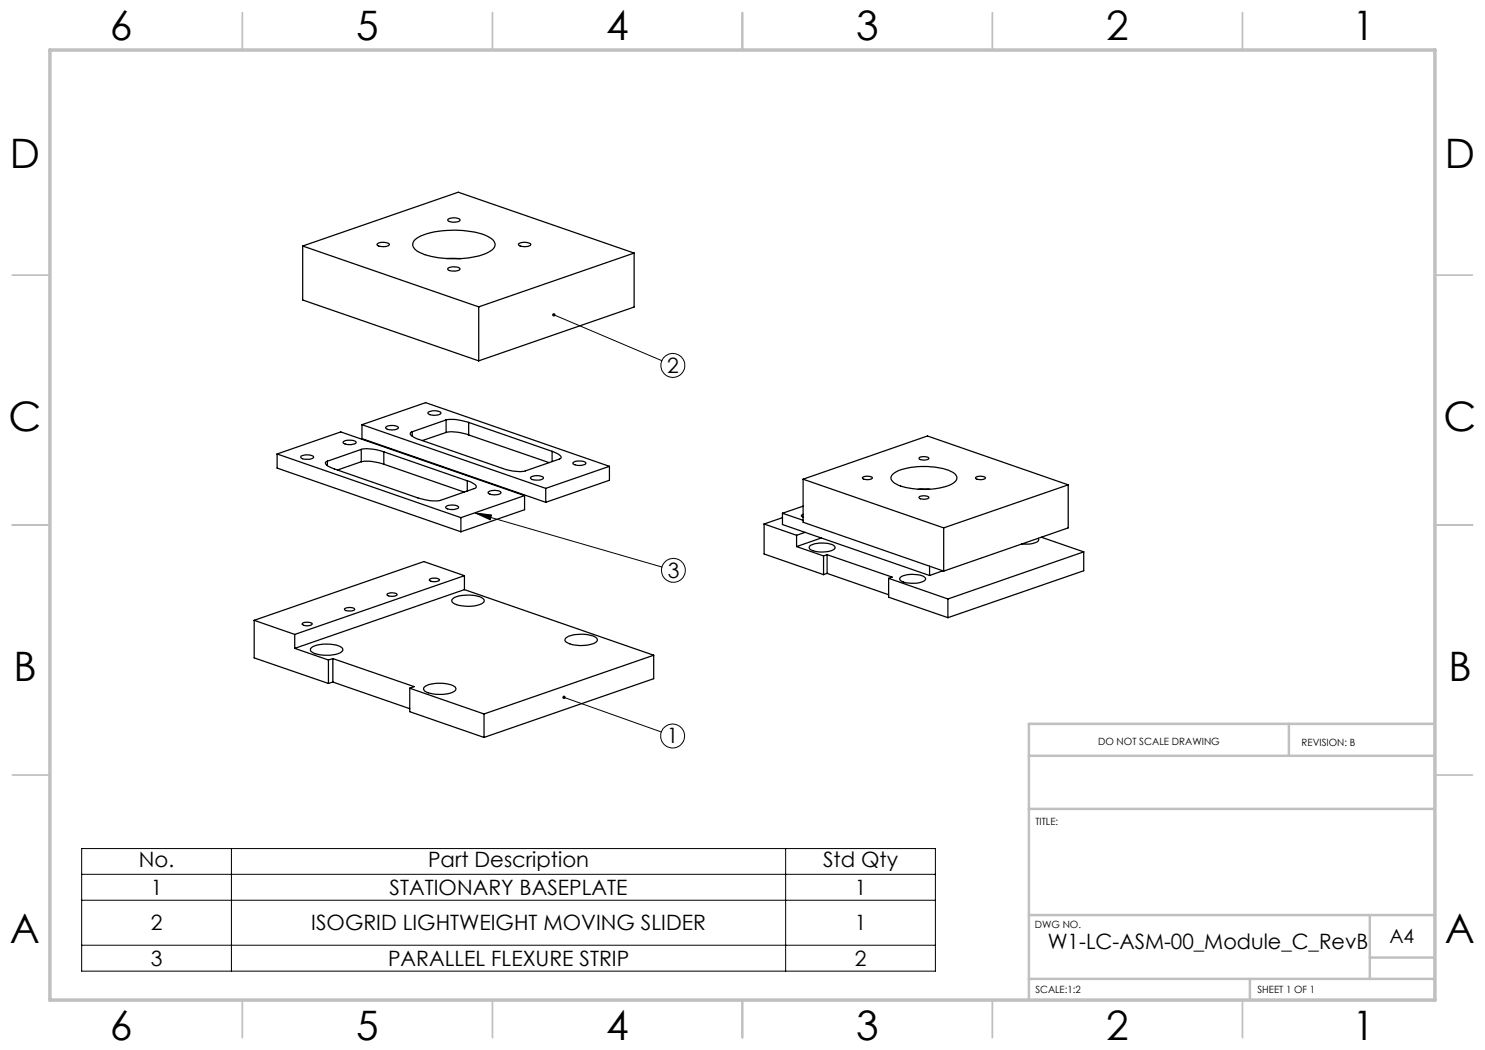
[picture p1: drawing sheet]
<svg xmlns="http://www.w3.org/2000/svg" width="297mm" height="210mm" viewBox="0 0 297 210" stroke-linecap="round" stroke-linejoin="round" font-family="sans-serif">
<g fill="none" stroke="#000" stroke-width=".25">
<path d="M60.5 49.2l31.2-10.8 35.1 12.2M60.5 49.2l35.2 12.2M60.5 49.2v10.8l35.2 12.2M75.5 48.8a2.26 2.26 0 0 1 2.4 .1 1.6 1.6 0 0 1-1.9 .4l-.5-.2zM83 47.9a13.2 13.2 0 0 1 7.9-1.9 13.9 13.9 0 0 1 7.4 1.7 1.37 1.37 0 0 1 .7 1.4 1.37 1.37 0 0 1-1 1.2 17.5 17.5 0 0 1-11 1.1 7.5 7.5 0 0 1-4.2-1.7 1.2 1.2 0 0 1 .2-1.8zM89.4 51.7h2.8M89.6 53.7a2.24 2.24 0 0 1 2.4 .1 1.91 1.91 0 0 1-2.4 .1zM89.6 43.9a2.24 2.24 0 0 1 2.4 0 1.51 1.51 0 0 1-1.8 .5 .53 .53 0 0 1-.7-.4zM103.7 48.8a2.24 2.24 0 0 1 2.5 .1 1.51 1.51 0 0 1-1.9 .4l-.5-.2zM126.8 50.6l-31.1 10.8M126.8 50.6v10.8l-31.1 10.8M95.7 61.4v10.8"/>
<path d="M55.4 90.8l36.8 12.7M55.4 90.8l12.8-4.4 36.7 12.7M55.4 90.8v2.8l36.8 12.8M60.2 91.3a2.63 2.63 0 0 1 2.5 0v.1a2.17 2.17 0 0 1-2.6 0zM65.5 92.2l-.4 .3v.3l.3 .3 1 .5 17.2 6a8.6 8.6 0 0 0 4.5 .5l7.1-2.6v-.4l-.3-.2-1.4-.7M65.5 92.2v.9M68.7 88.4a2.43 2.43 0 0 1 2.5 .1 2.18 2.18 0 0 1-2.5 .1zM72.2 89.9l.6-.1a10.2 10.2 0 0 1 4 .6M72.2 92.3a8.6 8.6 0 0 1 4.6 .5M72.2 89.9l-6.7 2.3M72.2 92.3l-4.7 1.7M72.2 89.9v2.4"/>
<path d="M72.4 84.9l12.7-4.4 36.8 12.8M72.4 84.9l36.7 12.8M72.4 84.9v2.8l36.7 12.8M76.8 90.4l16.7 5.8M76.8 92.8l16.1 5.6M76.8 90.4v2.4M77.2 85.4a2.2 2.2 0 0 1 2.5 .1 2.04 2.04 0 0 1-2.6 0zM82.4 86.4l-.3 .2v.3l1.3 .9 17.1 5.9a8.6 8.6 0 0 0 4.6 .5l7.1-2.6v-.3l-.3-.3-1.5-.7M82.4 86.4v.8M85.6 82.5a2.7 2.7 0 0 1 2.6 0v.1a2.09 2.09 0 0 1-2.6 0zM89.2 84l.4-.1a9.1 9.1 0 0 1 4.1 .6M89.2 86.5a8.6 8.6 0 0 1 4.5 .5"/>
<path d="M89.2 84l-6.8 2.4M89.2 86.5l-4.7 1.6M89.2 84v2.5M93.5 96.2v2M93.7 84.5l16.7 5.8M93.7 87l16.1 5.5M93.7 84.5v2.5M97.6 98.4a2.25 2.25 0 0 1 2.6 .1 2.09 2.09 0 0 1-2.6 0zM104.9 99.1l-12.7 4.4M104.9 99.1v2.8l-12.7 4.5M106.2 95.5a2.63 2.63 0 0 1 2.5 0v.1a2.22 2.22 0 0 1-2.6 0zM109.1 97.7v2.8"/>
<path d="M110.4 90.3v2M114.6 92.5a2.43 2.43 0 0 1 2.6 .1 2.18 2.18 0 0 1-2.6 .2zM121.9 93.3l-12.8 4.4M121.9 93.3v2.8l-12.8 4.4M160.6 95.8l24.9-8.6 28.1 9.8M160.6 95.8l28.1 9.8M160.6 95.8v8.6l28.1 9.8M172.5 95.5a1.85 1.85 0 0 1 2 .1 1.5 1.5 0 0 1-2 0zM178.6 94.8a10.7 10.7 0 0 1 6.3-1.5 9.9 9.9 0 0 1 6.2 1.6 1.12 1.12 0 0 1-.5 1.8 14.5 14.5 0 0 1-11.7 0 1.06 1.06 0 0 1-.3-1.9zM183.7 97.9h2.2M183.8 99.4a1.79 1.79 0 0 1 2 .1 1.5 1.5 0 0 1-2 0zM183.8 91.6a1.62 1.62 0 0 1 2 .1 1.72 1.72 0 0 1-2 0z"/>
<path d="M195.2 95.5a1.62 1.62 0 0 1 1.9 .1 1.61 1.61 0 0 1-2 0zM213.6 97l-24.9 8.6M213.6 97v8.6l-24.9 8.6M77.5 118.8a1.81 1.81 0 0 1 1.9 .1 1.72 1.72 0 0 1-2 .1zM85.9 115.8a1.43 1.43 0 0 1 2 .3 1.91 1.91 0 0 1-2 0zM89.2 101.3a2.2 2.2 0 0 1 2.5 .2 2.11 2.11 0 0 1-2.5 .1zM90.4 119.9a5.2 5.2 0 0 1 4.1-.8l1.7 .4a.69 .69 0 0 1 .6 .7 .69 .69 0 0 1-.7 .7 7 7 0 0 1-5.6-.4zM92.2 103.5v2.9M92.9 117.9l-34 11.8M92.9 117.9l37.8 13.1M92.9 115.1l-34 11.8M92.9 115.1v2.8"/>
<path d="M92.9 115.1l-8.1-2.8-34 11.8M152.8 104.8v6l11.9 4.1M152.8 104.8l6.5 2.3M156.5 102.6l4.1 1.5M156.5 102.6v2.3l29.4 10.2M156.5 103.5l-3.7 1.3M159.3 109.3l5.4 1.9M159.3 107.1v2.2M160.6 103.4h.1M160.6 102.9l-.3 .2 .3 .3M160.6 101.2l-4.1 1.4M161 106.5l-1.7 .6"/>
<path d="M162 109.2a5.3 5.3 0 0 1 4.9 0l.1 .2a1.43 1.43 0 0 1-1.6 .9 5 5 0 0 1-3.5-.5l-.1-.3zM164.3 107.6l-5 1.7M164.7 111.2v3.7M165.4 110.9l13 4.5-.7 .3M165.4 110.9l-.7 .3M165.4 110.9v3.8M165.4 114.7l12.3 4.2M165.4 114.7l-.7 .2M177.7 115.7l11.9 4.1M177.7 115.7v3.7l11.9 4.1M180.1 115.5a5.1 5.1 0 0 1 4.9 0l.1 .3a3.2 3.2 0 0 1-2.9 .9 2.7 2.7 0 0 1-2.2-.8zM185.9 113.2v1.9"/>
<path d="M188.6 114.2l-2.7 .9M188.7 105.6v8.6M189.6 119.8v3.7M207.6 107.7l.2 .3a3.2 3.2 0 0 1-3 .8h-.4M208.3 107.4l8.4 3M216.7 110.4l-27.1 9.4M216.7 110.4v3.8l-27.1 9.3M50.8 124.1v7.5l14.9 5.1M50.8 124.1l8.1 2.8M58.9 129.7l6.8 2.3M58.9 126.9v2.8M60.5 124.7a1.92 1.92 0 0 1 1.9 .1 1.48 1.48 0 0 1-2 0z"/>
<path d="M62.3 129.5a6.7 6.7 0 0 1 6.1 .1 .7 .7 0 0 1-.6 1.1 7 7 0 0 1-5.6-.4 .52 .52 0 0 1 .1-.8zM65.7 132v4.7M66.6 131.7l16.2 5.6-.8 .3M66.6 131.7l-.9 .3M66.6 131.7v4.7M66.6 136.4l15.4 5.3M66.6 136.4l-.9 .3M69 121.7a1.88 1.88 0 0 1 1.9 .1 1.78 1.78 0 0 1-2 .1zM82 137.6v4.7l14.8 5.2M82 137.6l14.8 5.2M84.9 137.4a6.7 6.7 0 0 1 6.2 0 .7 .7 0 0 1-.7 1.1 7 7 0 0 1-5.6-.4 .48 .48 0 0 1 .1-.7zM113.2 127.6a7 7 0 0 1 6-.1 .56 .56 0 0 1 .3 .6 .56 .56 0 0 1-.5 .4 6.6 6.6 0 0 1-5.9-.2 .53 .53 0 0 1 .1-.7z"/>
<path d="M130.7 131l-33.9 11.8M130.7 131v4.7l-33.9 11.8M96.8 142.8v4.7"/>
</g>
<g fill="none" stroke="#000" stroke-width=".2">
<path d="M110.8 63l21.6 9.1M95 102.6l37.4 10.8M95 102.6l3.3 .4-.3 1zM112.8 139.5l19.5 6.9M16.3 169.7h170.8v24.5h-170.8zM16.3 174.9h170.8M46.3 169.7v24.5M157.1 169.7v24.5M16.3 180h170.8M16.3 189h170.8"/>
<circle cx="134.6" cy="73.1" r="2.38"/>
<circle cx="134.7" cy="114.1" r="2.38"/>
<circle cx="134.5" cy="147.2" r="2.39"/>
</g>
<g fill="none" stroke="#c0c0c0" stroke-width=".35">
<path d="M48.5 2.5v7.5M98.5 2.5v7.5M148.5 2.5v7.5M198.5 2.5v7.5M248.5 2.5v7.5M2.5 55h7.5M287 55h7.5M2.5 105h7.5M287 105h7.5M2.5 155h7.5M287 155h7.5M48.5 200v7.5"/>
<path d="M98.5 200v7.5M148.5 200v7.5M198.5 200v7.5M248.5 200v7.5"/>
</g>
<path d="M205.8 151.2h81.2M257.8 144.8v6.4M287 144.8h-81.2v55.2M205.8 161.8h81.2M205.8 195.8h81.2M205.8 183h81.2M250 195.8v4.2M274 183v12.8M274 191.5h13" fill="none" stroke="#c0c0c0" stroke-width=".5"/>
<path d="M10 10h277v190h-277z" fill="none" stroke="#c0c0c0" stroke-width=".7"/>
<path d="M112.6 139.2l-.1 .2 .3 .1-.3-.1a.34 .34 0 0 0 .4 .4 .34 .34 0 0 0 .3-.5 .34 .34 0 0 0-.6-.1zM95 102.6l3.3 .4-.3 1zM110.5 62.8l.3 .2-.3-.2a.34 .34 0 0 0 .3 .5 .34 .34 0 0 0 .3-.5 .34 .34 0 0 0-.6 0z" fill="#000"/>
<g font-size="8.1">
<text x="22" y="8">6</text>
<text x="71.2" y="8">5</text>
<text x="121.2" y="8">4</text>
<text x="171.3" y="8">3</text>
<text x="221.3" y="8">2</text>
<text x="270.5" y="8">1</text>
<text x="2" y="33.6">D</text>
<text x="289" y="33.6">D</text>
<text x="1.7" y="86.1">C</text>
<text x="288.7" y="86.1">C</text>
<text x="2.7" y="136.1">B</text>
<text x="289.7" y="136.1">B</text>
<text x="2" y="188.6">A</text>
<text x="289" y="188.6">A</text>
<text x="22" y="208">6</text>
<text x="71.2" y="208">5</text>
<text x="121.2" y="208">4</text>
<text x="171.3" y="208">3</text>
<text x="221.3" y="208">2</text>
<text x="270.5" y="208">1</text>
</g>
<g font-size="4.2">
<text x="133.4" y="74.5">2</text>
<text x="133.6" y="115.5">3</text>
<text x="133.4" y="148.6">1</text>
<text x="27.8" y="173.4">No.</text>
<text x="85.6" y="173.4">Part Description</text>
<text x="164.6" y="173.4">Std Qty</text>
<text x="30.2" y="179">1</text>
<text x="77.9" y="179">STATIONARY BASEPLATE</text>
<text x="171" y="179">1</text>
<text x="30.2" y="186.1">2</text>
<text x="62.3" y="186.1">ISOGRID LIGHTWEIGHT MOVING SLIDER</text>
<text x="171" y="186.1">1</text>
<text x="209.5" y="189.8">W1-LC-ASM-00_Module_C_RevB</text>
<text x="30.2" y="193.1">3</text>
<text x="77.6" y="193.1">PARALLEL FLEXURE STRIP</text>
<text x="171" y="193.1">2</text>
</g>
<text font-size="3.9" x="277.9" y="188.5">A4</text>
<g font-size="2">
<text x="219.6" y="149">DO NOT SCALE DRAWING</text>
<text x="260.3" y="149.2">REVISION: B</text>
<text x="207.1" y="164.9">TITLE:</text>
<text x="207" y="185.5">DWG NO.</text>
<text x="207.1" y="198.6">SCALE:1:2</text>
<text x="251.5" y="198.6">SHEET 1 OF 1</text>
</g>
</svg>
